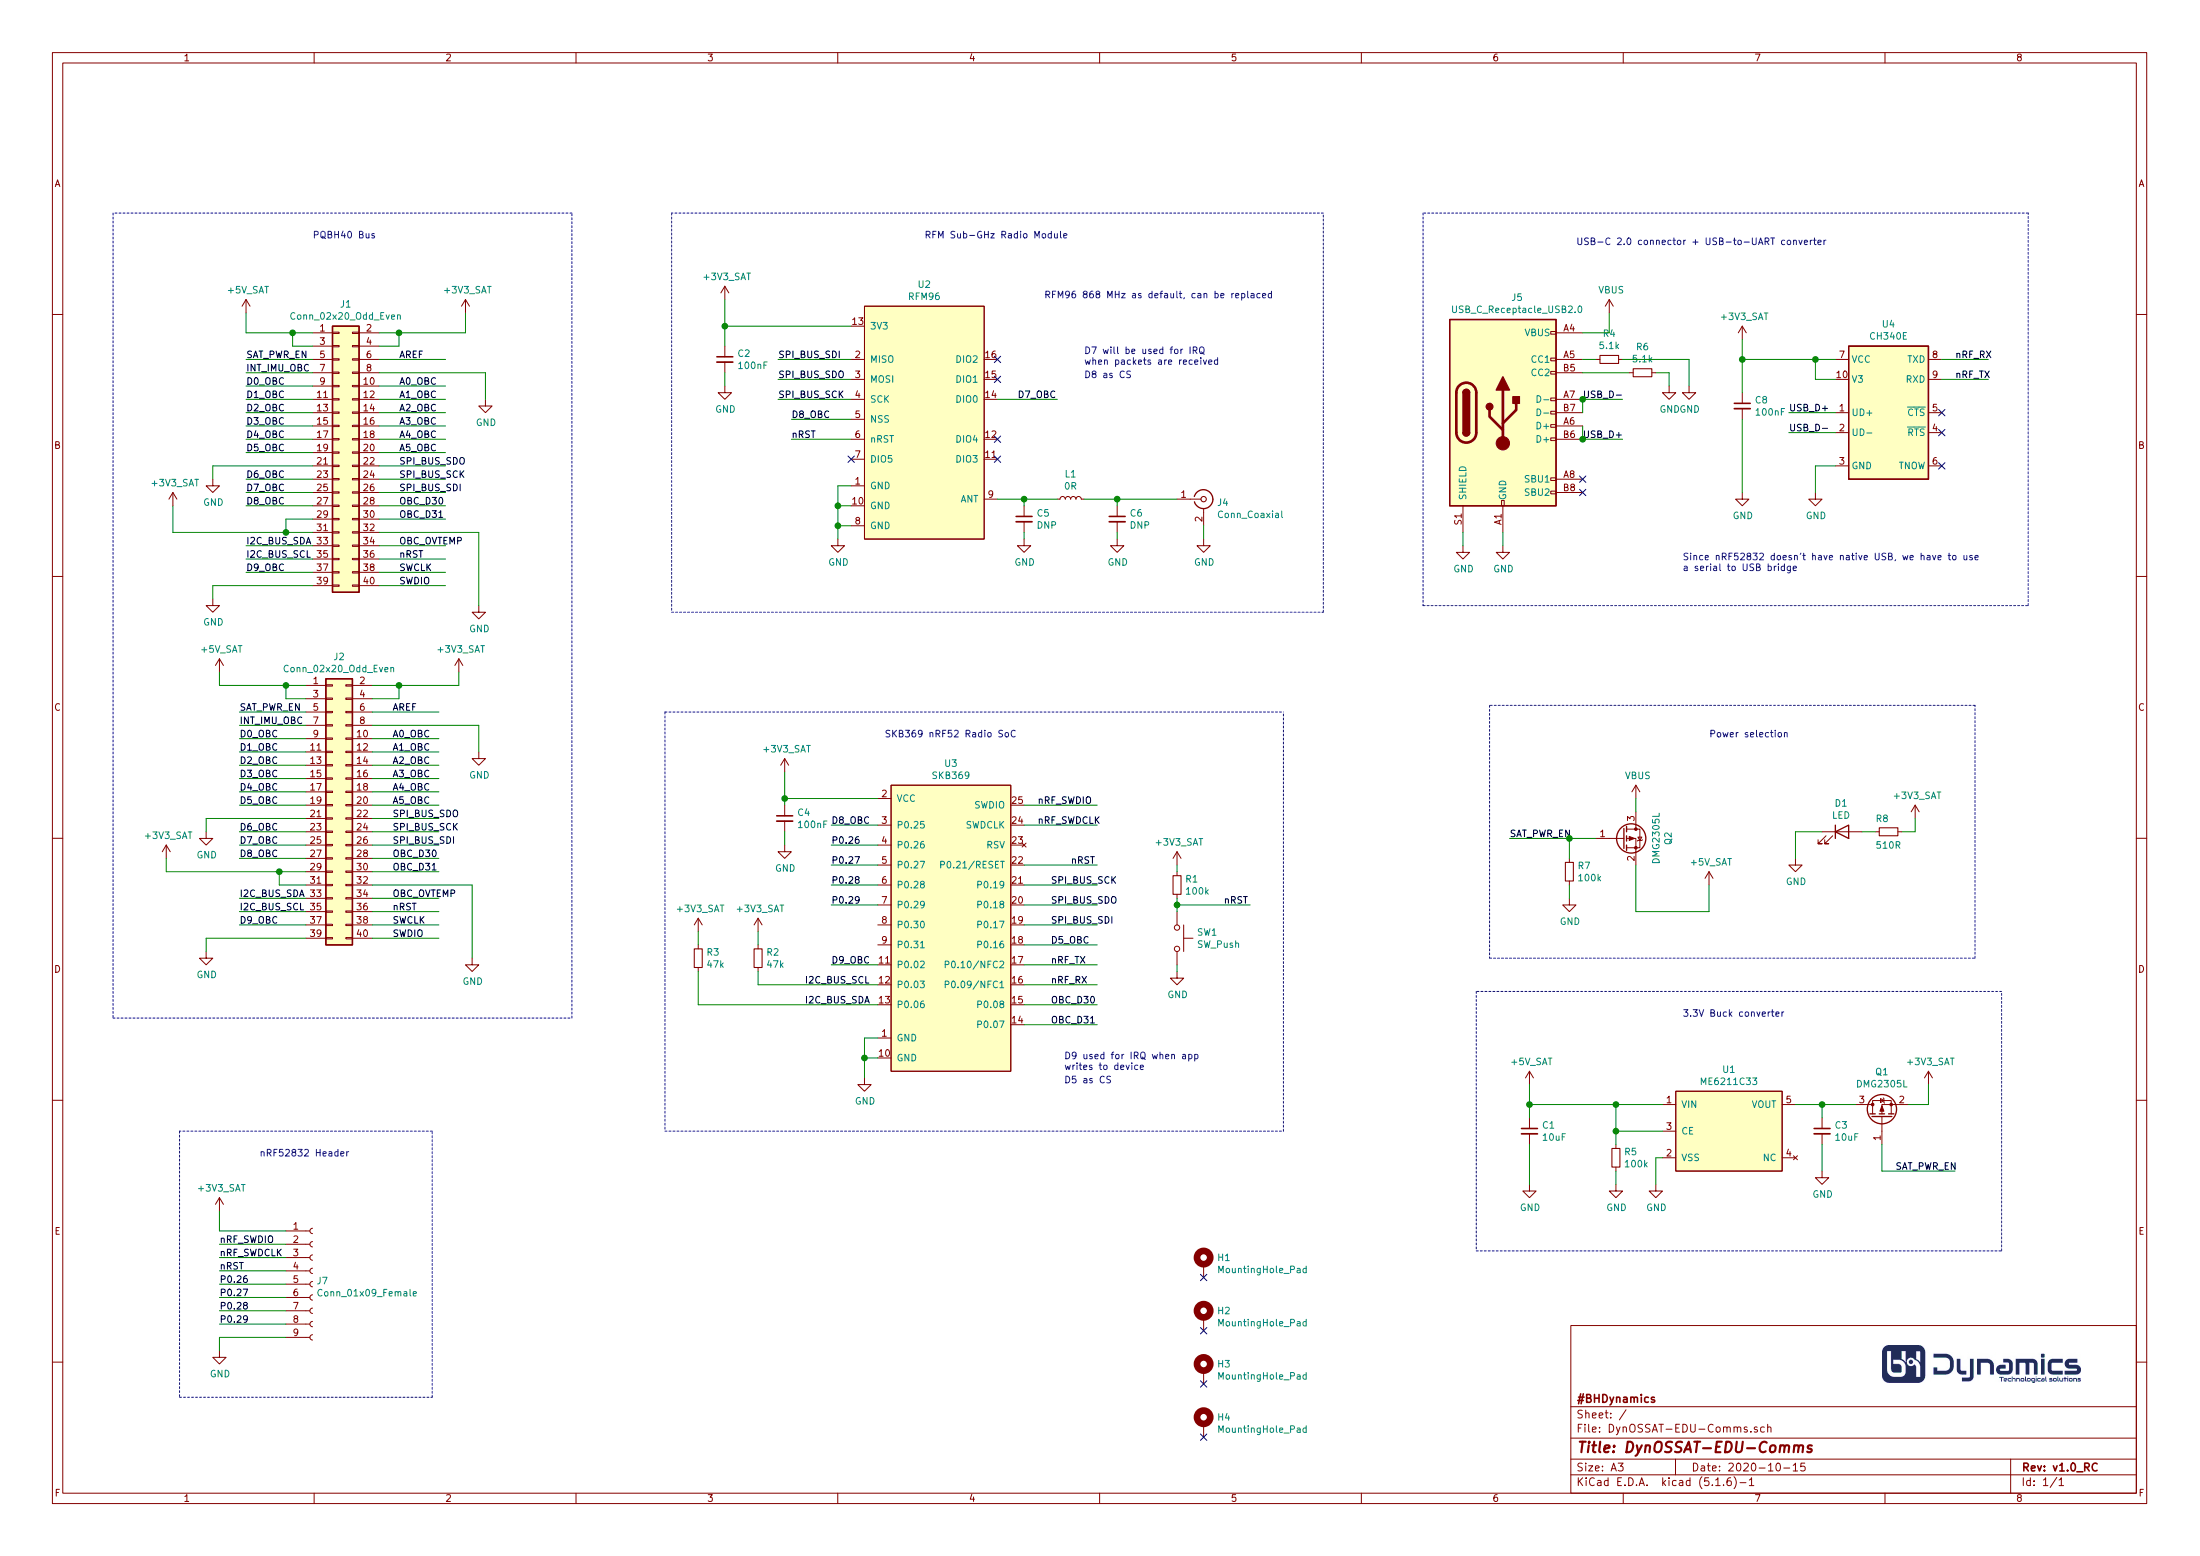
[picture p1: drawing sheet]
EESchema Schematic File Version 4
EELAYER 30 0
EELAYER END
$Descr A3 16535 11693
encoding utf-8
Sheet 1 1
Title "DynOSSAT-EDU-Comms"
Date "2020-10-15"
Rev "v1.0_RC"
Comp "#BHDynamics"
Comment1 ""
Comment2 ""
Comment3 ""
Comment4 ""
$EndDescr
$Comp
L Connector_Generic:Conn_02x20_Odd_Even J1
U 1 1
P 2550 3400
F 0 "J1" H 2600 4517 50  0000 C CNN
F 1 "Conn_02x20_Odd_Even" H 2600 4426 50  0000 C CNN
F 2 "Connector_PinHeader_1.27mm:PinHeader_2x20_P1.27mm_Vertical_SMD" H 2550 3400 50  0001 C CNN
F 3 "~" H 2550 3400 50  0001 C CNN
	1    2550 3400
	1    0    0    -1  
$EndComp
Wire Wire Line
	2850 2700 3350 2700
Wire Wire Line
	2850 2900 3350 2900
Wire Wire Line
	3650 2800 3650 3000
Wire Wire Line
	2850 2800 3650 2800
Wire Wire Line
	2850 3000 3350 3000
Wire Wire Line
	2850 3100 3350 3100
Wire Wire Line
	2850 3200 3350 3200
Wire Wire Line
	2850 3300 3350 3300
Wire Wire Line
	2850 4000 3600 4000
Wire Wire Line
	3600 4000 3600 4550
Wire Wire Line
	2350 4400 1600 4400
Wire Wire Line
	1600 4400 1600 4500
Wire Wire Line
	2850 3400 3350 3400
Wire Wire Line
	2850 3500 3350 3500
Wire Wire Line
	2850 3600 3350 3600
Wire Wire Line
	2850 3700 3350 3700
Wire Wire Line
	2850 3800 3350 3800
Wire Wire Line
	2850 3900 3350 3900
Wire Wire Line
	2850 4100 3350 4100
Wire Wire Line
	2850 4300 3350 4300
Wire Wire Line
	2850 4400 3350 4400
Wire Wire Line
	2350 4300 1850 4300
Wire Wire Line
	2350 4200 1850 4200
Wire Wire Line
	2350 4100 1850 4100
Wire Wire Line
	2350 3800 1850 3800
Wire Wire Line
	2350 3700 1850 3700
Wire Wire Line
	2350 3600 1850 3600
Wire Wire Line
	2350 3400 1850 3400
Wire Wire Line
	2350 3300 1850 3300
Wire Wire Line
	2350 3200 1850 3200
Wire Wire Line
	2350 3100 1850 3100
Wire Wire Line
	2350 3000 1850 3000
Wire Wire Line
	2350 2900 1850 2900
Wire Wire Line
	2350 2800 1850 2800
Wire Wire Line
	2350 2700 1850 2700
Wire Wire Line
	2350 2500 2200 2500
$Comp
L power:GND #PWR05
U 1 1
P 3600 4550
F 0 "#PWR05" H 3600 4300 50  0001 C CNN
F 1 "GND" H 3605 4377 50  0000 C CNN
F 2 "" H 3600 4550 50  0001 C CNN
F 3 "" H 3600 4550 50  0001 C CNN
	1    3600 4550
	1    0    0    -1  
$EndComp
$Comp
L power:GND #PWR01
U 1 1
P 1600 4500
F 0 "#PWR01" H 1600 4250 50  0001 C CNN
F 1 "GND" H 1605 4327 50  0000 C CNN
F 2 "" H 1600 4500 50  0001 C CNN
F 3 "" H 1600 4500 50  0001 C CNN
	1    1600 4500
	1    0    0    -1  
$EndComp
$Comp
L power:GND #PWR07
U 1 1
P 3650 3000
F 0 "#PWR07" H 3650 2750 50  0001 C CNN
F 1 "GND" H 3655 2827 50  0000 C CNN
F 2 "" H 3650 3000 50  0001 C CNN
F 3 "" H 3650 3000 50  0001 C CNN
	1    3650 3000
	1    0    0    -1  
$EndComp
Text Label 3000 3800 0    50   ~ 0
OBC_D30
Text Label 3000 3900 0    50   ~ 0
OBC_D31
Text Label 3000 4200 0    50   ~ 0
nRST
Text Label 3000 4300 0    50   ~ 0
SWCLK
Text Label 3000 4400 0    50   ~ 0
SWDIO
Wire Wire Line
	6400 2700 5850 2700
Wire Wire Line
	6400 2850 5850 2850
Text Label 5850 2850 0    50   ~ 0
SPI_BUS_SDO
Text Label 5850 2700 0    50   ~ 0
SPI_BUS_SDI
Wire Wire Line
	6400 3000 5850 3000
Text Label 5850 3000 0    50   ~ 0
SPI_BUS_SCK
Wire Wire Line
	6400 2450 5450 2450
Wire Wire Line
	5450 2450 5450 2250
$Comp
L power:GND #PWR020
U 1 1
P 6300 4050
F 0 "#PWR020" H 6300 3800 50  0001 C CNN
F 1 "GND" H 6305 3877 50  0000 C CNN
F 2 "" H 6300 4050 50  0001 C CNN
F 3 "" H 6300 4050 50  0001 C CNN
	1    6300 4050
	1    0    0    -1  
$EndComp
Text Label 5950 3300 0    50   ~ 0
nRST
Text Label 8050 6500 0    50   ~ 0
nRST
Wire Wire Line
	6600 6000 5900 6000
Wire Wire Line
	5900 6000 5900 5800
Text Label 1850 2800 0    50   ~ 0
INT_IMU_OBC
Text Label 1850 3700 0    50   ~ 0
D7_OBC
Text Label 1850 3600 0    50   ~ 0
D6_OBC
Text Label 1850 3400 0    50   ~ 0
D5_OBC
Text Label 1850 3300 0    50   ~ 0
D4_OBC
Text Label 1850 3200 0    50   ~ 0
D3_OBC
Text Label 1850 3000 0    50   ~ 0
D1_OBC
Text Label 1850 2900 0    50   ~ 0
D0_OBC
Text Label 3000 3400 0    50   ~ 0
A5_OBC
Text Label 3000 3300 0    50   ~ 0
A4_OBC
Text Label 3000 3200 0    50   ~ 0
A3_OBC
Text Label 3000 3100 0    50   ~ 0
A2_OBC
Text Label 3000 3000 0    50   ~ 0
A1_OBC
Text Label 3000 2900 0    50   ~ 0
A0_OBC
Text Label 3000 2700 0    50   ~ 0
AREF
Wire Wire Line
	6600 7800 6500 7800
Wire Wire Line
	6500 7800 6500 7950
Wire Wire Line
	6600 7950 6500 7950
Connection ~ 6500 7950
Wire Wire Line
	6500 7950 6500 8100
$Comp
L power:GND #PWR021
U 1 1
P 6500 8100
F 0 "#PWR021" H 6500 7850 50  0001 C CNN
F 1 "GND" H 6505 7927 50  0000 C CNN
F 2 "" H 6500 8100 50  0001 C CNN
F 3 "" H 6500 8100 50  0001 C CNN
	1    6500 8100
	1    0    0    -1  
$EndComp
$Comp
L Connector:Conn_Coaxial J4
U 1 1
P 9050 3750
F 0 "J4" H 9149 3726 50  0000 L CNN
F 1 "Conn_Coaxial" H 9149 3635 50  0000 L CNN
F 2 "Connector_Coaxial:U.FL_Hirose_U.FL-R-SMT-1_Vertical" H 9050 3750 50  0001 C CNN
F 3 " ~" H 9050 3750 50  0001 C CNN
	1    9050 3750
	1    0    0    -1  
$EndComp
$Comp
L Device:L_Small L1
U 1 1
P 8050 3750
F 0 "L1" V 8235 3750 50  0000 C CNN
F 1 "0R" V 8144 3750 50  0000 C CNN
F 2 "Inductor_SMD:L_0402_1005Metric" H 8050 3750 50  0001 C CNN
F 3 "~" H 8050 3750 50  0001 C CNN
	1    8050 3750
	0    -1   -1   0   
$EndComp
$Comp
L Device:C_Small C6
U 1 1
P 8400 3900
F 0 "C6" H 8492 3946 50  0000 L CNN
F 1 "DNP" H 8492 3855 50  0000 L CNN
F 2 "Capacitor_SMD:C_0402_1005Metric" H 8400 3900 50  0001 C CNN
F 3 "~" H 8400 3900 50  0001 C CNN
	1    8400 3900
	1    0    0    -1  
$EndComp
$Comp
L Device:C_Small C5
U 1 1
P 7700 3900
F 0 "C5" H 7792 3946 50  0000 L CNN
F 1 "DNP" H 7792 3855 50  0000 L CNN
F 2 "Capacitor_SMD:C_0402_1005Metric" H 7700 3900 50  0001 C CNN
F 3 "~" H 7700 3900 50  0001 C CNN
	1    7700 3900
	1    0    0    -1  
$EndComp
Wire Wire Line
	7500 3750 7700 3750
Wire Wire Line
	7700 3750 7700 3800
Wire Wire Line
	7700 3750 7950 3750
Connection ~ 7700 3750
Wire Wire Line
	8400 3750 8400 3800
$Comp
L power:GND #PWR022
U 1 1
P 7700 4050
F 0 "#PWR022" H 7700 3800 50  0001 C CNN
F 1 "GND" H 7705 3877 50  0000 C CNN
F 2 "" H 7700 4050 50  0001 C CNN
F 3 "" H 7700 4050 50  0001 C CNN
	1    7700 4050
	1    0    0    -1  
$EndComp
$Comp
L power:GND #PWR023
U 1 1
P 8400 4050
F 0 "#PWR023" H 8400 3800 50  0001 C CNN
F 1 "GND" H 8405 3877 50  0000 C CNN
F 2 "" H 8400 4050 50  0001 C CNN
F 3 "" H 8400 4050 50  0001 C CNN
	1    8400 4050
	1    0    0    -1  
$EndComp
Wire Wire Line
	8400 4050 8400 4000
Wire Wire Line
	7700 4050 7700 4000
Wire Wire Line
	8150 3750 8400 3750
Wire Wire Line
	8400 3750 8850 3750
Connection ~ 8400 3750
$Comp
L power:GND #PWR026
U 1 1
P 9050 4050
F 0 "#PWR026" H 9050 3800 50  0001 C CNN
F 1 "GND" H 9055 3877 50  0000 C CNN
F 2 "" H 9050 4050 50  0001 C CNN
F 3 "" H 9050 4050 50  0001 C CNN
	1    9050 4050
	1    0    0    -1  
$EndComp
Wire Wire Line
	9050 3950 9050 4050
Wire Wire Line
	7700 6050 8250 6050
Wire Wire Line
	7700 6200 8250 6200
Text Label 7800 6050 0    50   ~ 0
nRF_SWDIO
Text Label 7800 6200 0    50   ~ 0
nRF_SWDCLK
Text Label 3000 4100 0    50   ~ 0
OBC_OVTEMP
$Comp
L Device:C_Small C4
U 1 1
P 5900 6150
F 0 "C4" H 5992 6196 50  0000 L CNN
F 1 "100nF" H 5992 6105 50  0000 L CNN
F 2 "Capacitor_SMD:C_0402_1005Metric" H 5900 6150 50  0001 C CNN
F 3 "~" H 5900 6150 50  0001 C CNN
	1    5900 6150
	1    0    0    -1  
$EndComp
Wire Wire Line
	5900 6000 5900 6050
Connection ~ 5900 6000
$Comp
L power:GND #PWR019
U 1 1
P 5900 6350
F 0 "#PWR019" H 5900 6100 50  0001 C CNN
F 1 "GND" H 5905 6177 50  0000 C CNN
F 2 "" H 5900 6350 50  0001 C CNN
F 3 "" H 5900 6350 50  0001 C CNN
	1    5900 6350
	1    0    0    -1  
$EndComp
Wire Wire Line
	5900 6250 5900 6350
$Comp
L Device:C_Small C2
U 1 1
P 5450 2700
F 0 "C2" H 5542 2746 50  0000 L CNN
F 1 "100nF" H 5542 2655 50  0000 L CNN
F 2 "Capacitor_SMD:C_0402_1005Metric" H 5450 2700 50  0001 C CNN
F 3 "~" H 5450 2700 50  0001 C CNN
	1    5450 2700
	1    0    0    -1  
$EndComp
Wire Wire Line
	5450 2450 5450 2600
Connection ~ 5450 2450
$Comp
L power:GND #PWR015
U 1 1
P 5450 2900
F 0 "#PWR015" H 5450 2650 50  0001 C CNN
F 1 "GND" H 5455 2727 50  0000 C CNN
F 2 "" H 5450 2900 50  0001 C CNN
F 3 "" H 5450 2900 50  0001 C CNN
	1    5450 2900
	1    0    0    -1  
$EndComp
Wire Wire Line
	5450 2800 5450 2900
Text Label 7900 6800 0    50   ~ 0
SPI_BUS_SDO
Text Label 7900 6950 0    50   ~ 0
SPI_BUS_SDI
Wire Wire Line
	6400 3150 5950 3150
NoConn ~ 7500 2700
NoConn ~ 7500 2850
NoConn ~ 7500 3300
NoConn ~ 7500 3450
NoConn ~ 6400 3450
$Comp
L Device:R_Small R2
U 1 1
P 5700 7200
F 0 "R2" H 5759 7246 50  0000 L CNN
F 1 "47k" H 5759 7155 50  0000 L CNN
F 2 "Resistor_SMD:R_0402_1005Metric" H 5700 7200 50  0001 C CNN
F 3 "~" H 5700 7200 50  0001 C CNN
	1    5700 7200
	1    0    0    -1  
$EndComp
$Comp
L Device:R_Small R3
U 1 1
P 5250 7200
F 0 "R3" H 5309 7246 50  0000 L CNN
F 1 "47k" H 5309 7155 50  0000 L CNN
F 2 "Resistor_SMD:R_0402_1005Metric" H 5250 7200 50  0001 C CNN
F 3 "~" H 5250 7200 50  0001 C CNN
	1    5250 7200
	1    0    0    -1  
$EndComp
Wire Wire Line
	7700 6800 8250 6800
Wire Wire Line
	7700 6650 8250 6650
Wire Wire Line
	7700 6950 8250 6950
Wire Wire Line
	7700 7100 8250 7100
Text Label 7900 6650 0    50   ~ 0
SPI_BUS_SCK
Text Label 7900 7550 0    50   ~ 0
OBC_D30
Text Label 7900 7700 0    50   ~ 0
OBC_D31
Wire Wire Line
	7700 7550 8250 7550
Wire Wire Line
	7700 7700 8250 7700
Wire Wire Line
	7700 6500 8250 6500
Wire Wire Line
	6400 3300 5950 3300
Wire Wire Line
	6400 3950 6300 3950
Connection ~ 6300 3950
Wire Wire Line
	6300 3950 6300 4050
Wire Wire Line
	6400 3800 6300 3800
Connection ~ 6300 3800
Wire Wire Line
	6300 3800 6300 3950
Wire Wire Line
	6300 3650 6400 3650
Wire Wire Line
	6300 3650 6300 3800
Text Label 1850 3100 0    50   ~ 0
D2_OBC
Text Label 7900 7100 0    50   ~ 0
D5_OBC
Text Label 5950 3150 0    50   ~ 0
D8_OBC
$Comp
L Connector_Generic:Conn_02x20_Odd_Even J2
U 1 1
P 2500 6050
F 0 "J2" H 2550 7167 50  0000 C CNN
F 1 "Conn_02x20_Odd_Even" H 2550 7076 50  0000 C CNN
F 2 "Connector_PinSocket_1.27mm:PinSocket_2x20_P1.27mm_Vertical_SMD" H 2500 6050 50  0001 C CNN
F 3 "~" H 2500 6050 50  0001 C CNN
	1    2500 6050
	1    0    0    -1  
$EndComp
Wire Wire Line
	2800 5350 3300 5350
Wire Wire Line
	2800 5550 3300 5550
Wire Wire Line
	3600 5450 3600 5650
Wire Wire Line
	2800 5450 3600 5450
Wire Wire Line
	2800 5650 3300 5650
Wire Wire Line
	2800 5750 3300 5750
Wire Wire Line
	2800 5850 3300 5850
Wire Wire Line
	2800 5950 3300 5950
Wire Wire Line
	2800 6650 3550 6650
Wire Wire Line
	3550 6650 3550 7200
Wire Wire Line
	2300 7050 1550 7050
Wire Wire Line
	1550 7050 1550 7150
Wire Wire Line
	2800 6050 3300 6050
Wire Wire Line
	2800 6150 3300 6150
Wire Wire Line
	2800 6250 3300 6250
Wire Wire Line
	2800 6350 3300 6350
Wire Wire Line
	2800 6450 3300 6450
Wire Wire Line
	2800 6550 3300 6550
Wire Wire Line
	2800 6750 3300 6750
Wire Wire Line
	2800 6950 3300 6950
Wire Wire Line
	2800 7050 3300 7050
Wire Wire Line
	2300 6950 1800 6950
Wire Wire Line
	2300 6850 1800 6850
Wire Wire Line
	2300 6750 1800 6750
Wire Wire Line
	2300 6450 1800 6450
Wire Wire Line
	2300 6350 1800 6350
Wire Wire Line
	2300 6250 1800 6250
Wire Wire Line
	2300 6050 1800 6050
Wire Wire Line
	2300 5950 1800 5950
Wire Wire Line
	2300 5850 1800 5850
Wire Wire Line
	2300 5750 1800 5750
Wire Wire Line
	2300 5650 1800 5650
Wire Wire Line
	2300 5550 1800 5550
Wire Wire Line
	2300 5450 1800 5450
Wire Wire Line
	2300 5350 1800 5350
$Comp
L power:GND #PWR0101
U 1 1
P 3550 7200
F 0 "#PWR0101" H 3550 6950 50  0001 C CNN
F 1 "GND" H 3555 7027 50  0000 C CNN
F 2 "" H 3550 7200 50  0001 C CNN
F 3 "" H 3550 7200 50  0001 C CNN
	1    3550 7200
	1    0    0    -1  
$EndComp
$Comp
L power:GND #PWR0102
U 1 1
P 1550 7150
F 0 "#PWR0102" H 1550 6900 50  0001 C CNN
F 1 "GND" H 1555 6977 50  0000 C CNN
F 2 "" H 1550 7150 50  0001 C CNN
F 3 "" H 1550 7150 50  0001 C CNN
	1    1550 7150
	1    0    0    -1  
$EndComp
$Comp
L power:GND #PWR0103
U 1 1
P 3600 5650
F 0 "#PWR0103" H 3600 5400 50  0001 C CNN
F 1 "GND" H 3605 5477 50  0000 C CNN
F 2 "" H 3600 5650 50  0001 C CNN
F 3 "" H 3600 5650 50  0001 C CNN
	1    3600 5650
	1    0    0    -1  
$EndComp
Text Label 2950 6250 0    50   ~ 0
SPI_BUS_SCK
Text Label 2950 6150 0    50   ~ 0
SPI_BUS_SDO
Text Label 2950 6350 0    50   ~ 0
SPI_BUS_SDI
Text Label 2950 6450 0    50   ~ 0
OBC_D30
Text Label 2950 6550 0    50   ~ 0
OBC_D31
Text Label 2950 6850 0    50   ~ 0
nRST
Text Label 2950 6950 0    50   ~ 0
SWCLK
Text Label 2950 7050 0    50   ~ 0
SWDIO
Text Label 1800 6750 0    50   ~ 0
I2C_BUS_SDA
Text Label 1800 6850 0    50   ~ 0
I2C_BUS_SCL
Text Label 1800 6450 0    50   ~ 0
D8_OBC
Text Label 1800 6350 0    50   ~ 0
D7_OBC
Text Label 1800 6250 0    50   ~ 0
D6_OBC
Text Label 1800 6050 0    50   ~ 0
D5_OBC
Text Label 1800 5950 0    50   ~ 0
D4_OBC
Text Label 1800 5850 0    50   ~ 0
D3_OBC
Text Label 1800 5650 0    50   ~ 0
D1_OBC
Text Label 1800 5550 0    50   ~ 0
D0_OBC
Text Label 2950 6050 0    50   ~ 0
A5_OBC
Text Label 2950 5950 0    50   ~ 0
A4_OBC
Text Label 2950 5850 0    50   ~ 0
A3_OBC
Text Label 2950 5750 0    50   ~ 0
A2_OBC
Text Label 2950 5650 0    50   ~ 0
A1_OBC
Text Label 2950 5550 0    50   ~ 0
A0_OBC
Text Label 2950 5350 0    50   ~ 0
AREF
Text Label 2950 6750 0    50   ~ 0
OBC_OVTEMP
Text Label 1800 5750 0    50   ~ 0
D2_OBC
$Comp
L Device:C_Small C3
U 1 1
P 13700 8500
F 0 "C3" H 13792 8546 50  0000 L CNN
F 1 "10uF" H 13792 8455 50  0000 L CNN
F 2 "Capacitor_SMD:C_0603_1608Metric" H 13700 8500 50  0001 C CNN
F 3 "~" H 13700 8500 50  0001 C CNN
	1    13700 8500
	1    0    0    -1  
$EndComp
$Comp
L power:GND #PWR0105
U 1 1
P 13700 8800
F 0 "#PWR0105" H 13700 8550 50  0001 C CNN
F 1 "GND" H 13705 8627 50  0000 C CNN
F 2 "" H 13700 8800 50  0001 C CNN
F 3 "" H 13700 8800 50  0001 C CNN
	1    13700 8800
	1    0    0    -1  
$EndComp
$Comp
L power:GND #PWR0106
U 1 1
P 12450 8900
F 0 "#PWR0106" H 12450 8650 50  0001 C CNN
F 1 "GND" H 12455 8727 50  0000 C CNN
F 2 "" H 12450 8900 50  0001 C CNN
F 3 "" H 12450 8900 50  0001 C CNN
	1    12450 8900
	1    0    0    -1  
$EndComp
Wire Wire Line
	2800 6850 3300 6850
$Comp
L Mechanical:MountingHole_Pad H1
U 1 1
P 9050 9500
F 0 "H1" H 9150 9551 50  0000 L CNN
F 1 "MountingHole_Pad" H 9150 9460 50  0000 L CNN
F 2 "MountingHole:MountingHole_2.5mm_Pad_Via" H 9050 9500 50  0001 C CNN
F 3 "~" H 9050 9500 50  0001 C CNN
	1    9050 9500
	1    0    0    -1  
$EndComp
$Comp
L Mechanical:MountingHole_Pad H2
U 1 1
P 9050 9900
F 0 "H2" H 9150 9951 50  0000 L CNN
F 1 "MountingHole_Pad" H 9150 9860 50  0000 L CNN
F 2 "MountingHole:MountingHole_2.5mm_Pad_Via" H 9050 9900 50  0001 C CNN
F 3 "~" H 9050 9900 50  0001 C CNN
	1    9050 9900
	1    0    0    -1  
$EndComp
$Comp
L Mechanical:MountingHole_Pad H3
U 1 1
P 9050 10300
F 0 "H3" H 9150 10351 50  0000 L CNN
F 1 "MountingHole_Pad" H 9150 10260 50  0000 L CNN
F 2 "MountingHole:MountingHole_2.5mm_Pad_Via" H 9050 10300 50  0001 C CNN
F 3 "~" H 9050 10300 50  0001 C CNN
	1    9050 10300
	1    0    0    -1  
$EndComp
$Comp
L Mechanical:MountingHole_Pad H4
U 1 1
P 9050 10700
F 0 "H4" H 9150 10751 50  0000 L CNN
F 1 "MountingHole_Pad" H 9150 10660 50  0000 L CNN
F 2 "MountingHole:MountingHole_2.5mm_Pad_Via" H 9050 10700 50  0001 C CNN
F 3 "~" H 9050 10700 50  0001 C CNN
	1    9050 10700
	1    0    0    -1  
$EndComp
NoConn ~ 9050 9600
NoConn ~ 9050 10000
NoConn ~ 9050 10400
NoConn ~ 9050 10800
Wire Wire Line
	6600 6800 6250 6800
Wire Wire Line
	6600 6650 6250 6650
Text Label 6250 6800 0    50   ~ 0
P0.29
Text Label 6250 6650 0    50   ~ 0
P0.28
$Comp
L power:GND #PWR03
U 1 1
P 1650 10150
F 0 "#PWR03" H 1650 9900 50  0001 C CNN
F 1 "GND" H 1655 9977 50  0000 C CNN
F 2 "" H 1650 10150 50  0001 C CNN
F 3 "" H 1650 10150 50  0001 C CNN
	1    1650 10150
	1    0    0    -1  
$EndComp
Text Label 1650 9650 0    50   ~ 0
P0.26
Text Label 1650 9750 0    50   ~ 0
P0.27
Text Label 1650 9850 0    50   ~ 0
P0.28
Text Label 1650 9950 0    50   ~ 0
P0.29
$Comp
L Switch:SW_Push SW1
U 1 1
P 8850 7050
F 0 "SW1" V 8804 7198 50  0000 L CNN
F 1 "SW_Push" V 8895 7198 50  0000 L CNN
F 2 "DynOSSAT:1TS002G-1800-3500-CT" H 8850 7250 50  0001 C CNN
F 3 "~" H 8850 7250 50  0001 C CNN
	1    8850 7050
	0    1    1    0   
$EndComp
$Comp
L Device:R_Small R1
U 1 1
P 8850 6650
F 0 "R1" H 8909 6696 50  0000 L CNN
F 1 "100k" H 8909 6605 50  0000 L CNN
F 2 "Resistor_SMD:R_0402_1005Metric" H 8850 6650 50  0001 C CNN
F 3 "~" H 8850 6650 50  0001 C CNN
	1    8850 6650
	1    0    0    -1  
$EndComp
$Comp
L power:GND #PWR011
U 1 1
P 8850 7300
F 0 "#PWR011" H 8850 7050 50  0001 C CNN
F 1 "GND" H 8855 7127 50  0000 C CNN
F 2 "" H 8850 7300 50  0001 C CNN
F 3 "" H 8850 7300 50  0001 C CNN
	1    8850 7300
	1    0    0    -1  
$EndComp
Wire Wire Line
	8850 7250 8850 7300
Wire Wire Line
	8850 6850 8850 6800
Wire Wire Line
	8850 6500 8850 6550
Wire Wire Line
	8850 6800 9400 6800
Connection ~ 8850 6800
Wire Wire Line
	8850 6800 8850 6750
Text Label 9200 6800 0    50   ~ 0
nRST
Wire Wire Line
	2850 4200 3350 4200
Wire Wire Line
	1600 3500 1600 3600
Wire Wire Line
	1600 3500 2350 3500
$Comp
L power:GND #PWR0104
U 1 1
P 1600 3600
F 0 "#PWR0104" H 1600 3350 50  0001 C CNN
F 1 "GND" H 1605 3427 50  0000 C CNN
F 2 "" H 1600 3600 50  0001 C CNN
F 3 "" H 1600 3600 50  0001 C CNN
	1    1600 3600
	1    0    0    -1  
$EndComp
$Comp
L power:GND #PWR0110
U 1 1
P 1550 6250
F 0 "#PWR0110" H 1550 6000 50  0001 C CNN
F 1 "GND" H 1555 6077 50  0000 C CNN
F 2 "" H 1550 6250 50  0001 C CNN
F 3 "" H 1550 6250 50  0001 C CNN
	1    1550 6250
	1    0    0    -1  
$EndComp
Wire Wire Line
	1550 6150 1550 6250
Wire Wire Line
	1550 6150 2300 6150
$Comp
L Device:C_Small C8
U 1 1
P 13100 3050
F 0 "C8" H 13192 3096 50  0000 L CNN
F 1 "100nF" H 13192 3005 50  0000 L CNN
F 2 "Capacitor_SMD:C_0402_1005Metric" H 13100 3050 50  0001 C CNN
F 3 "~" H 13100 3050 50  0001 C CNN
	1    13100 3050
	1    0    0    -1  
$EndComp
Wire Wire Line
	13800 3100 13450 3100
Wire Wire Line
	13800 3250 13450 3250
Text Label 13450 3100 0    50   ~ 0
USB_D+
Text Label 13450 3250 0    50   ~ 0
USB_D-
Wire Wire Line
	13800 2850 13650 2850
Wire Wire Line
	13650 2850 13650 2700
Wire Wire Line
	13650 2700 13800 2700
Wire Wire Line
	13650 2700 13100 2700
Wire Wire Line
	13100 2700 13100 2950
Connection ~ 13650 2700
Wire Wire Line
	14600 2700 14950 2700
Wire Wire Line
	14600 2850 14950 2850
Text Label 14700 2700 0    50   ~ 0
nRF_RX
NoConn ~ 14600 3250
NoConn ~ 14600 3100
NoConn ~ 14600 3500
$Comp
L power:GND #PWR012
U 1 1
P 13100 3700
F 0 "#PWR012" H 13100 3450 50  0001 C CNN
F 1 "GND" H 13105 3527 50  0000 C CNN
F 2 "" H 13100 3700 50  0001 C CNN
F 3 "" H 13100 3700 50  0001 C CNN
	1    13100 3700
	1    0    0    -1  
$EndComp
$Comp
L power:GND #PWR013
U 1 1
P 13650 3700
F 0 "#PWR013" H 13650 3450 50  0001 C CNN
F 1 "GND" H 13655 3527 50  0000 C CNN
F 2 "" H 13650 3700 50  0001 C CNN
F 3 "" H 13650 3700 50  0001 C CNN
	1    13650 3700
	1    0    0    -1  
$EndComp
Wire Wire Line
	13800 3500 13650 3500
Wire Wire Line
	13650 3500 13650 3700
Wire Wire Line
	13100 3150 13100 3700
Wire Wire Line
	13100 2550 13100 2700
Connection ~ 13100 2700
Text Label 14700 2850 0    50   ~ 0
nRF_TX
$Comp
L Connector:Conn_01x09_Female J7
U 1 1
P 2350 9650
F 0 "J7" H 2378 9676 50  0000 L CNN
F 1 "Conn_01x09_Female" H 2378 9585 50  0000 L CNN
F 2 "Connector_PinHeader_2.54mm:PinHeader_1x09_P2.54mm_Vertical" H 2350 9650 50  0001 C CNN
F 3 "~" H 2350 9650 50  0001 C CNN
	1    2350 9650
	1    0    0    -1  
$EndComp
Wire Wire Line
	1650 9100 1650 9250
Wire Wire Line
	1650 9250 2150 9250
Wire Wire Line
	2150 10050 1650 10050
Text Label 1650 9550 0    50   ~ 0
nRST
Text Label 1650 9450 0    50   ~ 0
nRF_SWDCLK
Text Label 1650 9350 0    50   ~ 0
nRF_SWDIO
Wire Wire Line
	1650 10050 1650 10150
Wire Wire Line
	1650 9350 2150 9350
Wire Wire Line
	1650 9450 2150 9450
Wire Wire Line
	1650 9550 2150 9550
Wire Wire Line
	1650 9650 2150 9650
Wire Wire Line
	1650 9750 2150 9750
Wire Wire Line
	1650 9850 2150 9850
Wire Wire Line
	1650 9950 2150 9950
$Comp
L Connector:USB_C_Receptacle_USB2.0 J5
U 1 1
P 11300 3100
F 0 "J5" H 11407 3967 50  0000 C CNN
F 1 "USB_C_Receptacle_USB2.0" H 11407 3876 50  0000 C CNN
F 2 "DynaSat:U262-161N-4BVC11" H 11450 3100 50  0001 C CNN
F 3 "https://www.usb.org/sites/default/files/documents/usb_type-c.zip" H 11450 3100 50  0001 C CNN
	1    11300 3100
	1    0    0    -1  
$EndComp
$Comp
L power:GND #PWR017
U 1 1
P 11300 4100
F 0 "#PWR017" H 11300 3850 50  0001 C CNN
F 1 "GND" H 11305 3927 50  0000 C CNN
F 2 "" H 11300 4100 50  0001 C CNN
F 3 "" H 11300 4100 50  0001 C CNN
	1    11300 4100
	1    0    0    -1  
$EndComp
$Comp
L power:GND #PWR016
U 1 1
P 11000 4100
F 0 "#PWR016" H 11000 3850 50  0001 C CNN
F 1 "GND" H 11005 3927 50  0000 C CNN
F 2 "" H 11000 4100 50  0001 C CNN
F 3 "" H 11000 4100 50  0001 C CNN
	1    11000 4100
	1    0    0    -1  
$EndComp
Wire Wire Line
	11000 4000 11000 4100
Wire Wire Line
	11300 4000 11300 4100
$Comp
L Device:R_Small R4
U 1 1
P 12100 2700
F 0 "R4" V 11904 2700 50  0000 C CNN
F 1 "5.1k" V 11995 2700 50  0000 C CNN
F 2 "Resistor_SMD:R_0402_1005Metric" H 12100 2700 50  0001 C CNN
F 3 "~" H 12100 2700 50  0001 C CNN
	1    12100 2700
	0    1    1    0   
$EndComp
$Comp
L Device:R_Small R6
U 1 1
P 12350 2800
F 0 "R6" V 12154 2800 50  0000 C CNN
F 1 "5.1k" V 12245 2800 50  0000 C CNN
F 2 "Resistor_SMD:R_0402_1005Metric" H 12350 2800 50  0001 C CNN
F 3 "~" H 12350 2800 50  0001 C CNN
	1    12350 2800
	0    1    1    0   
$EndComp
Wire Wire Line
	11900 2800 12250 2800
Wire Wire Line
	11900 2700 12000 2700
Wire Wire Line
	12200 2700 12700 2700
Wire Wire Line
	12450 2800 12550 2800
$Comp
L power:GND #PWR028
U 1 1
P 12550 2900
F 0 "#PWR028" H 12550 2650 50  0001 C CNN
F 1 "GND" H 12555 2727 50  0000 C CNN
F 2 "" H 12550 2900 50  0001 C CNN
F 3 "" H 12550 2900 50  0001 C CNN
	1    12550 2900
	1    0    0    -1  
$EndComp
$Comp
L power:GND #PWR029
U 1 1
P 12700 2900
F 0 "#PWR029" H 12700 2650 50  0001 C CNN
F 1 "GND" H 12705 2727 50  0000 C CNN
F 2 "" H 12700 2900 50  0001 C CNN
F 3 "" H 12700 2900 50  0001 C CNN
	1    12700 2900
	1    0    0    -1  
$EndComp
Wire Wire Line
	12700 2700 12700 2900
Wire Wire Line
	12550 2800 12550 2900
NoConn ~ 11900 3700
NoConn ~ 11900 3600
Wire Wire Line
	11900 3000 11900 3100
Wire Wire Line
	11900 3000 12200 3000
Connection ~ 11900 3000
Wire Wire Line
	11900 3200 11900 3300
Wire Wire Line
	11900 3300 12200 3300
Connection ~ 11900 3300
Text Label 11900 3300 0    50   ~ 0
USB_D+
Text Label 11900 3000 0    50   ~ 0
USB_D-
$Comp
L power:VBUS #PWR027
U 1 1
P 12100 2350
F 0 "#PWR027" H 12100 2200 50  0001 C CNN
F 1 "VBUS" H 12115 2523 50  0000 C CNN
F 2 "" H 12100 2350 50  0001 C CNN
F 3 "" H 12100 2350 50  0001 C CNN
	1    12100 2350
	1    0    0    -1  
$EndComp
Wire Wire Line
	11900 2500 12100 2500
Wire Wire Line
	12100 2500 12100 2350
$Comp
L Transistor_FET:DMG2301L Q1
U 1 1
P 14150 8400
F 0 "Q1" V 14492 8400 50  0000 C CNN
F 1 "DMG2305L" V 14401 8400 50  0000 C CNN
F 2 "Package_TO_SOT_SMD:SOT-23" H 14350 8325 50  0001 L CIN
F 3 "https://www.diodes.com/assets/Datasheets/DMG2301L.pdf" H 14150 8400 50  0001 L CNN
	1    14150 8400
	0    -1   -1   0   
$EndComp
Wire Wire Line
	14350 8300 14500 8300
Wire Wire Line
	13950 8300 13700 8300
Wire Wire Line
	14150 8800 14150 8600
$Comp
L power:GND #PWR0107
U 1 1
P 11500 8900
F 0 "#PWR0107" H 11500 8650 50  0001 C CNN
F 1 "GND" H 11505 8727 50  0000 C CNN
F 2 "" H 11500 8900 50  0001 C CNN
F 3 "" H 11500 8900 50  0001 C CNN
	1    11500 8900
	1    0    0    -1  
$EndComp
Wire Wire Line
	11500 8300 12150 8300
Wire Wire Line
	11500 8900 11500 8600
$Comp
L Device:C_Small C1
U 1 1
P 11500 8500
F 0 "C1" H 11592 8546 50  0000 L CNN
F 1 "10uF" H 11592 8455 50  0000 L CNN
F 2 "Capacitor_SMD:C_0603_1608Metric" H 11500 8500 50  0001 C CNN
F 3 "~" H 11500 8500 50  0001 C CNN
	1    11500 8500
	1    0    0    -1  
$EndComp
Wire Wire Line
	11500 8300 11500 8400
Wire Wire Line
	11500 8300 11500 8150
Connection ~ 11500 8300
Wire Wire Line
	12150 8500 12500 8500
$Comp
L Device:R_Small R5
U 1 1
P 12150 8700
F 0 "R5" H 12209 8746 50  0000 L CNN
F 1 "100k" H 12209 8655 50  0000 L CNN
F 2 "Resistor_SMD:R_0402_1005Metric" H 12150 8700 50  0001 C CNN
F 3 "~" H 12150 8700 50  0001 C CNN
	1    12150 8700
	1    0    0    -1  
$EndComp
$Comp
L power:GND #PWR030
U 1 1
P 12150 8900
F 0 "#PWR030" H 12150 8650 50  0001 C CNN
F 1 "GND" H 12155 8727 50  0000 C CNN
F 2 "" H 12150 8900 50  0001 C CNN
F 3 "" H 12150 8900 50  0001 C CNN
	1    12150 8900
	1    0    0    -1  
$EndComp
Wire Wire Line
	3500 2500 3500 2350
Wire Wire Line
	2850 2500 3000 2500
Wire Wire Line
	2850 2600 3000 2600
Wire Wire Line
	3000 2600 3000 2500
Connection ~ 3000 2500
Wire Wire Line
	3000 2500 3500 2500
Wire Wire Line
	2350 2600 2200 2600
Wire Wire Line
	2200 2600 2200 2500
Connection ~ 2200 2500
Wire Wire Line
	2200 2500 1850 2500
Wire Wire Line
	1850 2350 1850 2500
Text Label 1850 3800 0    50   ~ 0
D8_OBC
Wire Wire Line
	1300 4000 2150 4000
Wire Wire Line
	1300 3800 1300 4000
Wire Wire Line
	2350 3900 2150 3900
Wire Wire Line
	2150 3900 2150 4000
Connection ~ 2150 4000
Wire Wire Line
	2150 4000 2350 4000
Wire Wire Line
	2300 5250 2150 5250
Wire Wire Line
	2150 5250 2150 5150
Wire Wire Line
	2150 5150 2300 5150
Wire Wire Line
	2150 5150 1650 5150
Wire Wire Line
	1650 5150 1650 5050
Connection ~ 2150 5150
Wire Wire Line
	2800 5250 3000 5250
Wire Wire Line
	3000 5250 3000 5150
Wire Wire Line
	3000 5150 2800 5150
Wire Wire Line
	3000 5150 3450 5150
Wire Wire Line
	3450 5150 3450 5050
Connection ~ 3000 5150
Wire Wire Line
	1250 6550 1250 6450
Wire Wire Line
	1250 6550 2100 6550
Wire Wire Line
	2300 6650 2100 6650
Wire Wire Line
	2100 6650 2100 6550
Connection ~ 2100 6550
Wire Wire Line
	2100 6550 2300 6550
Text Label 1800 6950 0    50   ~ 0
D9_OBC
Text Label 1850 4300 0    50   ~ 0
D9_OBC
Wire Wire Line
	12150 8900 12150 8800
Wire Wire Line
	12150 8600 12150 8500
Wire Wire Line
	13700 8600 13700 8800
Wire Wire Line
	13700 8400 13700 8300
Connection ~ 13700 8300
Wire Wire Line
	13700 8300 13500 8300
Text Label 1850 2700 0    50   ~ 0
SAT_PWR_EN
Text Label 1800 5350 0    50   ~ 0
SAT_PWR_EN
Text Label 1800 5450 0    50   ~ 0
INT_IMU_OBC
Wire Wire Line
	14500 8150 14500 8300
$Comp
L Transistor_FET:DMG2301L Q2
U 1 1
P 12200 6300
F 0 "Q2" V 12542 6300 50  0000 C CNN
F 1 "DMG2305L" V 12451 6300 50  0000 C CNN
F 2 "Package_TO_SOT_SMD:SOT-23" H 12400 6225 50  0001 L CIN
F 3 "https://www.diodes.com/assets/Datasheets/DMG2301L.pdf" H 12200 6300 50  0001 L CNN
	1    12200 6300
	1    0    0    -1  
$EndComp
Text Label 11350 6300 0    50   ~ 0
SAT_PWR_EN
$Comp
L Device:R_Small R7
U 1 1
P 11800 6550
F 0 "R7" H 11859 6596 50  0000 L CNN
F 1 "100k" H 11859 6505 50  0000 L CNN
F 2 "Resistor_SMD:R_0402_1005Metric" H 11800 6550 50  0001 C CNN
F 3 "~" H 11800 6550 50  0001 C CNN
	1    11800 6550
	1    0    0    -1  
$EndComp
Wire Wire Line
	12000 6300 11800 6300
Wire Wire Line
	11800 6300 11800 6450
Wire Wire Line
	11800 6300 11350 6300
Connection ~ 11800 6300
$Comp
L power:GND #PWR025
U 1 1
P 11800 6750
F 0 "#PWR025" H 11800 6500 50  0001 C CNN
F 1 "GND" H 11805 6577 50  0000 C CNN
F 2 "" H 11800 6750 50  0001 C CNN
F 3 "" H 11800 6750 50  0001 C CNN
	1    11800 6750
	1    0    0    -1  
$EndComp
Wire Wire Line
	11800 6650 11800 6750
Wire Wire Line
	12300 6500 12300 6850
Wire Wire Line
	12300 6850 12850 6850
Wire Wire Line
	12850 6850 12850 6650
Wire Wire Line
	12300 6100 12300 6000
$Comp
L power:VBUS #PWR031
U 1 1
P 12300 6000
F 0 "#PWR031" H 12300 5850 50  0001 C CNN
F 1 "VBUS" H 12315 6173 50  0000 C CNN
F 2 "" H 12300 6000 50  0001 C CNN
F 3 "" H 12300 6000 50  0001 C CNN
	1    12300 6000
	1    0    0    -1  
$EndComp
Wire Wire Line
	12150 8500 12150 8300
Connection ~ 12150 8500
Connection ~ 12150 8300
Wire Wire Line
	12150 8300 12500 8300
Text Label 14250 8800 0    50   ~ 0
SAT_PWR_EN
Wire Wire Line
	14150 8800 14700 8800
Wire Wire Line
	7500 3000 7950 3000
Text Label 7650 3000 0    50   ~ 0
D7_OBC
Text Notes 8150 2750 0    50   ~ 0
D7 will be used for IRQ\nwhen packets are received
Wire Wire Line
	6600 7250 6250 7250
Text Label 6250 7250 0    50   ~ 0
D9_OBC
Text Notes 8000 8050 0    50   ~ 0
D9 used for IRQ when app\nwrites to device
Text Notes 8000 8150 0    50   ~ 0
D5 as CS
Text Notes 8150 2850 0    50   ~ 0
D8 as CS
$Comp
L Device:LED D1
U 1 1
P 13850 6250
F 0 "D1" H 13843 6466 50  0000 C CNN
F 1 "LED" H 13843 6375 50  0000 C CNN
F 2 "LED_SMD:LED_0603_1608Metric" H 13850 6250 50  0001 C CNN
F 3 "~" H 13850 6250 50  0001 C CNN
	1    13850 6250
	1    0    0    -1  
$EndComp
$Comp
L Device:R_Small R8
U 1 1
P 14200 6250
F 0 "R8" V 14100 6150 50  0000 L CNN
F 1 "510R" V 14300 6150 50  0000 L CNN
F 2 "Resistor_SMD:R_0402_1005Metric" H 14200 6250 50  0001 C CNN
F 3 "~" H 14200 6250 50  0001 C CNN
	1    14200 6250
	0    1    1    0   
$EndComp
$Comp
L power:GND #PWR039
U 1 1
P 13500 6450
F 0 "#PWR039" H 13500 6200 50  0001 C CNN
F 1 "GND" H 13505 6277 50  0000 C CNN
F 2 "" H 13500 6450 50  0001 C CNN
F 3 "" H 13500 6450 50  0001 C CNN
	1    13500 6450
	1    0    0    -1  
$EndComp
Wire Wire Line
	13500 6450 13500 6250
Wire Wire Line
	13500 6250 13700 6250
Wire Wire Line
	14000 6250 14100 6250
Wire Wire Line
	14300 6250 14400 6250
Wire Wire Line
	14400 6250 14400 6150
$Comp
L DynOSSAT:+3V3_SAT #PWR0108
U 1 1
P 3500 2350
F 0 "#PWR0108" H 3500 2200 50  0001 C CNN
F 1 "+3V3_SAT" H 3515 2523 50  0000 C CNN
F 2 "" H 3500 2350 50  0001 C CNN
F 3 "" H 3500 2350 50  0001 C CNN
	1    3500 2350
	1    0    0    -1  
$EndComp
$Comp
L DynOSSAT:+3V3_SAT #PWR0109
U 1 1
P 1300 3800
F 0 "#PWR0109" H 1300 3650 50  0001 C CNN
F 1 "+3V3_SAT" H 1315 3973 50  0000 C CNN
F 2 "" H 1300 3800 50  0001 C CNN
F 3 "" H 1300 3800 50  0001 C CNN
	1    1300 3800
	1    0    0    -1  
$EndComp
$Comp
L DynOSSAT:+3V3_SAT #PWR0111
U 1 1
P 3450 5050
F 0 "#PWR0111" H 3450 4900 50  0001 C CNN
F 1 "+3V3_SAT" H 3465 5223 50  0000 C CNN
F 2 "" H 3450 5050 50  0001 C CNN
F 3 "" H 3450 5050 50  0001 C CNN
	1    3450 5050
	1    0    0    -1  
$EndComp
$Comp
L DynOSSAT:+3V3_SAT #PWR0112
U 1 1
P 13100 2550
F 0 "#PWR0112" H 13100 2400 50  0001 C CNN
F 1 "+3V3_SAT" H 13115 2723 50  0000 C CNN
F 2 "" H 13100 2550 50  0001 C CNN
F 3 "" H 13100 2550 50  0001 C CNN
	1    13100 2550
	1    0    0    -1  
$EndComp
$Comp
L DynOSSAT:+3V3_SAT #PWR0113
U 1 1
P 1250 6450
F 0 "#PWR0113" H 1250 6300 50  0001 C CNN
F 1 "+3V3_SAT" H 1265 6623 50  0000 C CNN
F 2 "" H 1250 6450 50  0001 C CNN
F 3 "" H 1250 6450 50  0001 C CNN
	1    1250 6450
	1    0    0    -1  
$EndComp
$Comp
L DynOSSAT:+3V3_SAT #PWR0114
U 1 1
P 1650 9100
F 0 "#PWR0114" H 1650 8950 50  0001 C CNN
F 1 "+3V3_SAT" H 1665 9273 50  0000 C CNN
F 2 "" H 1650 9100 50  0001 C CNN
F 3 "" H 1650 9100 50  0001 C CNN
	1    1650 9100
	1    0    0    -1  
$EndComp
$Comp
L DynOSSAT:+3V3_SAT #PWR0115
U 1 1
P 14500 8150
F 0 "#PWR0115" H 14500 8000 50  0001 C CNN
F 1 "+3V3_SAT" H 14515 8323 50  0000 C CNN
F 2 "" H 14500 8150 50  0001 C CNN
F 3 "" H 14500 8150 50  0001 C CNN
	1    14500 8150
	1    0    0    -1  
$EndComp
$Comp
L DynOSSAT:+3V3_SAT #PWR0116
U 1 1
P 5900 5800
F 0 "#PWR0116" H 5900 5650 50  0001 C CNN
F 1 "+3V3_SAT" H 5915 5973 50  0000 C CNN
F 2 "" H 5900 5800 50  0001 C CNN
F 3 "" H 5900 5800 50  0001 C CNN
	1    5900 5800
	1    0    0    -1  
$EndComp
$Comp
L DynOSSAT:+3V3_SAT #PWR0117
U 1 1
P 14400 6150
F 0 "#PWR0117" H 14400 6000 50  0001 C CNN
F 1 "+3V3_SAT" H 14415 6323 50  0000 C CNN
F 2 "" H 14400 6150 50  0001 C CNN
F 3 "" H 14400 6150 50  0001 C CNN
	1    14400 6150
	1    0    0    -1  
$EndComp
$Comp
L DynOSSAT:+3V3_SAT #PWR0118
U 1 1
P 5450 2250
F 0 "#PWR0118" H 5450 2100 50  0001 C CNN
F 1 "+3V3_SAT" H 5465 2423 50  0000 C CNN
F 2 "" H 5450 2250 50  0001 C CNN
F 3 "" H 5450 2250 50  0001 C CNN
	1    5450 2250
	1    0    0    -1  
$EndComp
$Comp
L DynOSSAT:+3V3_SAT #PWR0119
U 1 1
P 8850 6500
F 0 "#PWR0119" H 8850 6350 50  0001 C CNN
F 1 "+3V3_SAT" H 8865 6673 50  0000 C CNN
F 2 "" H 8850 6500 50  0001 C CNN
F 3 "" H 8850 6500 50  0001 C CNN
	1    8850 6500
	1    0    0    -1  
$EndComp
$Comp
L DynOSSAT:+5V_SAT #PWR0120
U 1 1
P 1850 2350
F 0 "#PWR0120" H 1850 2200 50  0001 C CNN
F 1 "+5V_SAT" H 1865 2523 50  0000 C CNN
F 2 "" H 1850 2350 50  0001 C CNN
F 3 "" H 1850 2350 50  0001 C CNN
	1    1850 2350
	1    0    0    -1  
$EndComp
$Comp
L DynOSSAT:+5V_SAT #PWR0121
U 1 1
P 1650 5050
F 0 "#PWR0121" H 1650 4900 50  0001 C CNN
F 1 "+5V_SAT" H 1665 5223 50  0000 C CNN
F 2 "" H 1650 5050 50  0001 C CNN
F 3 "" H 1650 5050 50  0001 C CNN
	1    1650 5050
	1    0    0    -1  
$EndComp
$Comp
L DynOSSAT:+5V_SAT #PWR0122
U 1 1
P 11500 8150
F 0 "#PWR0122" H 11500 8000 50  0001 C CNN
F 1 "+5V_SAT" H 11515 8323 50  0000 C CNN
F 2 "" H 11500 8150 50  0001 C CNN
F 3 "" H 11500 8150 50  0001 C CNN
	1    11500 8150
	1    0    0    -1  
$EndComp
$Comp
L DynOSSAT:RFM96 U2
U 1 1
P 6400 2450
F 0 "U2" H 6950 2765 50  0000 C CNN
F 1 "RFM96" H 6950 2674 50  0000 C CNN
F 2 "DynOSSAT:HOPERF_RFM69HW" H 7850 150 50  0001 C CNN
F 3 "" H 7850 150 50  0001 C CNN
	1    6400 2450
	1    0    0    -1  
$EndComp
$Comp
L DynOSSAT:+3V3_SAT #PWR0123
U 1 1
P 5250 7000
F 0 "#PWR0123" H 5250 6850 50  0001 C CNN
F 1 "+3V3_SAT" H 5265 7173 50  0000 C CNN
F 2 "" H 5250 7000 50  0001 C CNN
F 3 "" H 5250 7000 50  0001 C CNN
	1    5250 7000
	1    0    0    -1  
$EndComp
$Comp
L DynOSSAT:CH340E U4
U 1 1
P 14200 3100
F 0 "U4" H 14200 3767 50  0000 C CNN
F 1 "CH340E" H 14200 3676 50  0000 C CNN
F 2 "Package_SO:MSOP-10_3x3mm_P0.5mm" H 14250 2550 50  0001 L CNN
F 3 "" H 13850 3900 50  0001 C CNN
	1    14200 3100
	1    0    0    -1  
$EndComp
$Comp
L DynOSSAT:ME6211C U1
U 1 1
P 12500 8300
F 0 "U1" H 13000 8565 50  0000 C CNN
F 1 "ME6211C33" H 13000 8474 50  0000 C CNN
F 2 "Package_TO_SOT_SMD:SOT-23-5" H 13000 7900 50  0001 C CNN
F 3 "" H 13000 7900 50  0001 C CNN
	1    12500 8300
	1    0    0    -1  
$EndComp
Wire Wire Line
	12500 8700 12450 8700
Wire Wire Line
	12450 8700 12450 8900
$Comp
L DynOSSAT:+5V_SAT #PWR0124
U 1 1
P 12850 6650
F 0 "#PWR0124" H 12850 6500 50  0001 C CNN
F 1 "+5V_SAT" H 12865 6823 50  0000 C CNN
F 2 "" H 12850 6650 50  0001 C CNN
F 3 "" H 12850 6650 50  0001 C CNN
	1    12850 6650
	1    0    0    -1  
$EndComp
Wire Wire Line
	5250 7550 5250 7300
$Comp
L DynOSSAT:+3V3_SAT #PWR0125
U 1 1
P 5700 7000
F 0 "#PWR0125" H 5700 6850 50  0001 C CNN
F 1 "+3V3_SAT" H 5715 7173 50  0000 C CNN
F 2 "" H 5700 7000 50  0001 C CNN
F 3 "" H 5700 7000 50  0001 C CNN
	1    5700 7000
	1    0    0    -1  
$EndComp
Wire Wire Line
	5250 7100 5250 7000
Text Label 6250 6500 0    50   ~ 0
P0.27
Text Label 6250 6350 0    50   ~ 0
P0.26
Wire Wire Line
	6600 6350 6250 6350
Wire Wire Line
	6600 6500 6250 6500
Text Label 6250 6200 0    50   ~ 0
D8_OBC
Wire Wire Line
	6600 6200 6250 6200
$Comp
L DynOSSAT:SKB369 U3
U 1 1
P 6600 6000
F 0 "U3" H 7150 6265 50  0000 C CNN
F 1 "SKB369" H 7150 6174 50  0000 C CNN
F 2 "DynOSSAT:SKYLAB_SKB369" H 7150 5600 50  0001 C CNN
F 3 "" H 7150 5600 50  0001 C CNN
	1    6600 6000
	1    0    0    -1  
$EndComp
Text Label 6050 7550 0    50   ~ 0
I2C_BUS_SDA
Text Label 6050 7400 0    50   ~ 0
I2C_BUS_SCL
Wire Wire Line
	7700 7250 8250 7250
Wire Wire Line
	7700 7400 8250 7400
Text Label 7900 7400 0    50   ~ 0
nRF_RX
Text Label 7900 7250 0    50   ~ 0
nRF_TX
Text Label 3000 3500 0    50   ~ 0
SPI_BUS_SDO
Text Label 3000 3600 0    50   ~ 0
SPI_BUS_SCK
Text Label 3000 3700 0    50   ~ 0
SPI_BUS_SDI
Text Label 1850 4100 0    50   ~ 0
I2C_BUS_SDA
Text Label 1850 4200 0    50   ~ 0
I2C_BUS_SCL
Wire Notes Line
	5000 5350 5000 8500
Text Notes 6650 5550 0    50   ~ 0
SKB369 nRF52 Radio SoC
Wire Notes Line
	5050 4600 9950 4600
Wire Notes Line
	9950 4600 9950 1600
Wire Notes Line
	9950 1600 5050 1600
Wire Notes Line
	5050 1600 5050 4600
Text Notes 6950 1800 0    50   ~ 0
RFM Sub-GHz Radio Module
Text Notes 7850 2250 0    50   ~ 0
RFM96 868 MHz as default, can be replaced
Wire Wire Line
	5250 7550 6600 7550
Wire Wire Line
	5700 7400 6600 7400
Wire Wire Line
	5700 7300 5700 7400
Wire Wire Line
	5700 7000 5700 7100
Wire Notes Line
	9650 8500 9650 5350
Wire Notes Line
	5000 8500 9650 8500
Wire Notes Line
	5000 5350 9650 5350
Text Notes 11850 1850 0    50   ~ 0
USB-C 2.0 connector + USB-to-UART converter
Wire Notes Line
	10700 4550 15250 4550
Wire Notes Line
	15250 4550 15250 1600
Wire Notes Line
	15250 1600 10700 1600
Wire Notes Line
	10700 1600 10700 4550
Text Notes 12650 4300 0    50   ~ 0
Since nRF52832 doesn't have native USB, we have to use\na serial to USB bridge
Wire Notes Line
	11100 9400 15050 9400
Wire Notes Line
	15050 9400 15050 7450
Wire Notes Line
	15050 7450 11100 7450
Wire Notes Line
	11100 7450 11100 9400
Text Notes 12650 7650 0    50   ~ 0
3.3V Buck converter
Text Notes 12850 5550 0    50   ~ 0
Power selection
Wire Notes Line
	11200 7200 14850 7200
Wire Notes Line
	14850 7200 14850 5300
Wire Notes Line
	14850 5300 11200 5300
Wire Notes Line
	11200 5300 11200 7200
Text Notes 1950 8700 0    50   ~ 0
nRF52832 Header
Wire Notes Line
	1350 10500 3250 10500
Wire Notes Line
	3250 10500 3250 8500
Wire Notes Line
	3250 8500 1350 8500
Wire Notes Line
	1350 8500 1350 10500
Wire Notes Line
	850  7650 4300 7650
Wire Notes Line
	4300 7650 4300 1600
Wire Notes Line
	4300 1600 850  1600
Wire Notes Line
	850  1600 850  7650
Text Notes 2350 1800 0    50   ~ 0
PQBH40 Bus
$EndSCHEMATC
